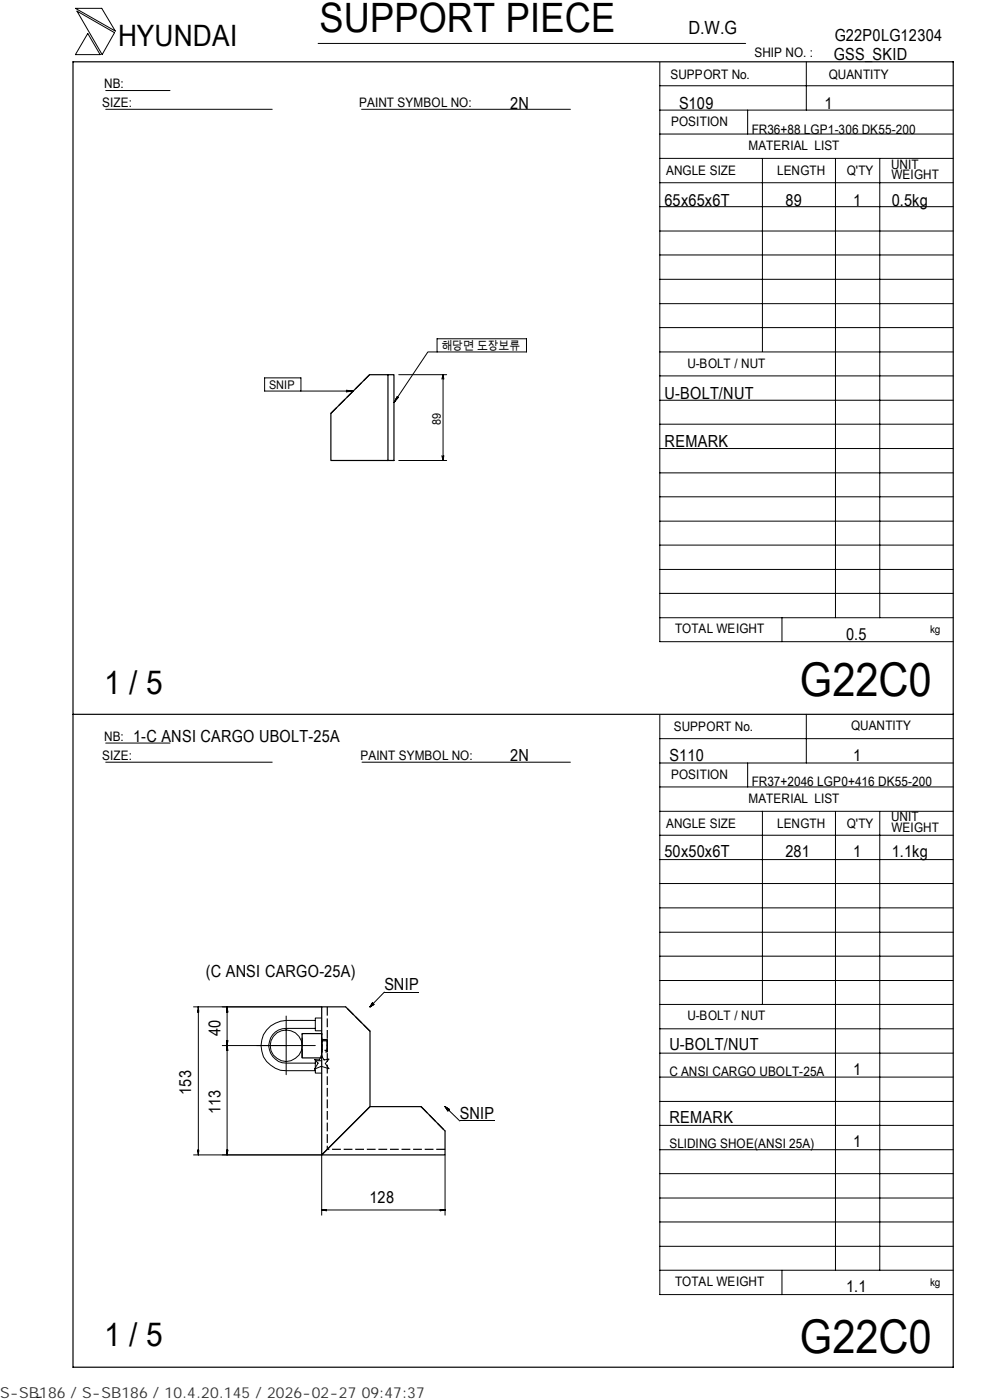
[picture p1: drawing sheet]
<svg xmlns="http://www.w3.org/2000/svg" width="210mm" height="297mm" viewBox="0 0 210 297" stroke-linecap="round" stroke-linejoin="round" font-family="sans-serif">
<path d="M15.5 13.1h186.7v277h-186.7zM82.3 79.5h-3.9l-8.2 8.2v10h12.1M82.3 79.5h1.3v18.2h-1.3zM15.5 151.5h186.7M68.2 213.6h5.1l5.2 5.2v16l-10.3 10.2zM68.2 219.3h-4.1v5.1h4.1M78.5 234.8h10.8l5.1 5.1v5.1h-26.2z" fill="none" stroke="#000" stroke-width=".25"/>
<path d="M78.4 79.5l-8.2 8.2M69.4 213.6v30.2M78.5 218.8l-5.2-5.2M64.1 224.4v-5.1M68.2 224.4v-5.1v5.1M68.2 221.3v-.5h1.2v2h-1.2v-1.5M68.2 220.6l1.2-.1v2.7h-1.2v-2.6M89.3 234.8l5.1 5.1M94.4 243.8h-25" fill="none" stroke="#000" stroke-width=".25" stroke-dasharray="1.9 .6" stroke-linecap="butt"/>
<g fill="none" stroke="#000" stroke-width=".21">
<path d="M16 1.8h5.6l2.9 4.8zM16.3 2.4l8 4.5-2.6 4.7zM18.6 7.1l2.6 4.5h-5.2zM22.4 19.2h13.7M67.5 9.2h90.6M139.9 18.2h62.3M139.9 13.2v122.9h62.3M171 13.1v10.3M22.4 23.2h35.3M76.7 23.2h44.3M139.9 38.8h62.3M139.9 33.6h62.3"/>
<path d="M139.9 28.4h62.3M139.9 23.4h62.3M158.6 23.4v5M161.7 33.6v41M177.2 33.7v97.4M186.6 33.7v97.4M139.9 59.3h62.3M139.9 54.1h62.3M139.9 49h62.3M139.9 43.8h62.3M84.6 79.5h10.1M92.7 71.9h19v2.8h-19z"/>
<path d="M92.7 74.7h-1.9l-7.2 10.7M94 79.5l-.3 .9M94 79.5l.1 .9M94 79.5v18.2M139.9 79.7h62.3M139.9 74.7h62.3M139.9 69.5h62.3M139.9 64.4h62.3M73.5 82.8l1.4 .2-1.4 .1zM73.9 82.9v.1M74.9 83h-18.8v-2.8h7.7v2.8M84 84.6l.1 .1"/>
<path d="M84.2 84.1l.3 .2-.9 1.1zM84.6 97.7h10.1M93.7 96.7l.3 1M94.1 96.7l-.1 1M139.9 95.2h62.3M139.9 90h62.3M139.9 84.9h62.3M139.9 100.3h62.3M139.9 115.6h62.3M139.9 110.6h62.3M139.9 105.4h62.3M139.9 131.1h62.3"/>
<path d="M139.9 125.9h62.3M139.9 120.8h62.3M165.9 131.1v5M22.4 157.6h13.7M139.9 151.7v122.9h62.3M139.9 156.7h62.3M171 151.5v10.4M22.4 161.7h35.3M76.8 161.7h44.2M139.9 177.2h62.3M139.9 172.1h62.3M139.9 167h62.3"/>
<path d="M139.9 161.9h62.3M158.6 161.9v5.1M161.7 172.1v41M177.2 172.2v97.3M186.6 172.2v97.3M139.9 182.4h62.3M139.9 197.8h62.3M139.9 192.6h62.3M139.9 187.4h62.3M41.1 213.6h27.1M42 214.4h.2M42.1 213.6l.1 1.1h-.3z"/>
<path d="M42.1 213.6v31.4M48.1 214.4h.1M48.2 213.6v31.4M48.2 213.6l.1 1.1h-.2zM60.7 215.6v12.4M66.9 216.5h-6.2a5.3 5.3 0 0 0-5.3 5.3 5.3 5.3 0 0 0 5.3 5.4h6.2M66.9 218.2h-6.2a3.7 3.7 0 0 0-3.7 3.7 3.7 3.7 0 0 0 3.7 3.6h6.2M68.2 216h-1.3v2.7h1.3M79 212.8l.3 .3-.8 .5zM81.5 210.5l-3 3.1M81.5 210.5h7.4M139.9 218.3h62.3"/>
<path d="M139.9 213.1h62.3M139.9 208h62.3M139.9 202.9h62.3M47.1 221.8h19.8M48.1 222.6h.1M48.1 220.8h.2l-.1 1zM48.1 221.1h.1M48.2 221.8l.1 1h-.2zM66.7 224.8l1 .1 .4-1 .6 1 1.1-.2-.8 .9 .8 1.1-1.7-.5-1.4 .6 .8-1.3zM68.2 225h-1.3v2.7h1.3M94.4 234.8l.9 .6-.3 .3zM94.4 234.8l3.1 3"/>
<path d="M97.5 237.7h7.4M139.9 238.7h62.3M139.9 233.7h62.3M139.9 228.5h62.3M139.9 223.4h62.3M41.1 245h27.1v12.8M41.9 244h.3l-.1 1zM42 244.3h.2M48.1 244h.2l-.1 1zM48.1 244.3h.1M68.2 256.7l1-.1v.3zM68.2 256.7h26.2"/>
<path d="M68.9 256.6v.2M93.4 256.6l1 .1-1 .2zM93.7 256.6v.2M94.4 245v12.8M139.9 259.2h62.3M139.9 254.2h62.3M139.9 249h62.3M139.9 243.9h62.3M139.9 269.5h62.3M139.9 264.4h62.3M165.9 269.5v5.1M8.8 296.4l-1 .1"/>
<circle cx="60.7" cy="221.8" r="3.3"/>
</g>
<path d="M68.2 222.8v-2M69.4 220.8v2" fill="none" stroke="#000" stroke-width=".25" stroke-dasharray="1.1 .3" stroke-linecap="butt"/>
<path d="M68.2 223.2v-2.7M69.4 220.5v2.7" fill="none" stroke="#000" stroke-width=".25" stroke-dasharray="1.4 .4" stroke-linecap="butt"/>
<path d="M78.6 212.9h.7v.7h-.7zM94.5 234.9h.8v.8h-.8z" fill="#000"/>
<g font-size="9.9">
<text x="169.7" y="147.6">G22C0</text>
<text x="169.7" y="286.9">G22C0</text>
</g>
<text font-size="8.6" x="67.7" y="6.9">SUPPORT PIECE</text>
<g font-size="7">
<text x="22.1" y="147.2">1 / 5</text>
<text x="22.1" y="285.6">1 / 5</text>
</g>
<text font-size="6.3" x="25.1" y="9.8">HYUNDAI</text>
<text font-size="3.9" x="146" y="7.3">D.W.G</text>
<g font-size="3.5">
<text x="177" y="8.7">G22P0LG12304</text>
<text x="176.9" y="12.8">GSS_SKID</text>
<text x="108.2" y="23.1">2N</text>
<text x="144" y="23.1">S109</text>
<text x="174.8" y="23.1">1</text>
<text x="141" y="43.6">65x65x6T</text>
<text x="166.6" y="43.6">89</text>
<text x="180.9" y="43.6">1</text>
<text x="189.1" y="43.6">0.5kg</text>
<text x="141" y="84.6">U-BOLT/NUT</text>
<text x="141" y="94.8">REMARK</text>
<text x="179.5" y="135.8">0.5</text>
<text x="28.3" y="157.3">1-C ANSI CARGO UBOLT-25A</text>
<text x="108.2" y="161.4">2N</text>
<text x="142" y="161.4">S110</text>
<text x="180.9" y="161.4">1</text>
<text x="141" y="181.9">50x50x6T</text>
<text x="166.6" y="181.9">281</text>
<text x="180.9" y="181.9">1</text>
<text x="189.1" y="181.9">1.1kg</text>
<text x="43.7" y="207.3">(C ANSI CARGO-25A)</text>
<text x="81.5" y="210.1">SNIP</text>
<text x="46.7" y="219.8" transform="rotate(-90 46.7 219.8)">40</text>
<text x="142" y="222.8">U-BOLT/NUT</text>
<text x="40.6" y="232.2" transform="rotate(-90 40.6 232.2)">153</text>
<text x="180.9" y="228">1</text>
<text x="46.7" y="236.4" transform="rotate(-90 46.7 236.4)">113</text>
<text x="97.5" y="237.3">SNIP</text>
<text x="142" y="238.3">REMARK</text>
<text x="180.9" y="243.3">1</text>
<text x="78.4" y="255.3">128</text>
<text x="179.5" y="274.1">1.1</text>
</g>
<text font-size="3.2" fill="#323232" x="0" y="296.6">S-SB186 / S-SB186 / 10.4.20.145 / 2026-02-27 09:47:37</text>
<g font-size="2.8">
<text x="142.2" y="16.8">SUPPORT No.</text>
<text x="160" y="12.2">SHIP NO. :</text>
<text x="175.8" y="16.7">QUANTITY</text>
<text x="21.7" y="22.8">SIZE:</text>
<text x="22.1" y="18.7">NB:</text>
<text x="76.2" y="22.8">PAINT SYMBOL NO:</text>
<text x="142.3" y="26.8">POSITION</text>
<text x="159.4" y="28.4">FR36+88 LGP1-306 DK55-200</text>
<text x="158.8" y="31.7">MATERIAL LIST</text>
<text x="189" y="35.8">UNIT</text>
<text x="141.3" y="37.2">ANGLE SIZE</text>
<text x="164.8" y="37.1">LENGTH</text>
<text x="179.6" y="37.1">Q'TY</text>
<text x="189.1" y="38">WEIGHT</text>
<text x="145.8" y="78">U-BOLT / NUT</text>
<text x="143.2" y="134.4">TOTAL WEIGHT</text>
<text x="142.9" y="155">SUPPORT No.</text>
<text x="180.5" y="154.9">QUANTITY</text>
<text x="21.7" y="161.3">SIZE:</text>
<text x="22.1" y="157.1">NB:</text>
<text x="76.5" y="161.2">PAINT SYMBOL NO:</text>
<text x="142.3" y="165.3">POSITION</text>
<text x="159.4" y="166.7">FR37+2046 LGP0+416 DK55-200</text>
<text x="158.8" y="170.3">MATERIAL LIST</text>
<text x="141.3" y="175.7">ANGLE SIZE</text>
<text x="164.8" y="175.6">LENGTH</text>
<text x="179.6" y="175.6">Q'TY</text>
<text x="189" y="174.2">UNIT</text>
<text x="189.1" y="176.5">WEIGHT</text>
<text x="145.8" y="216.5">U-BOLT / NUT</text>
<text x="142" y="228.2">C ANSI CARGO UBOLT-25A</text>
<text x="142" y="243.5">SLIDING SHOE(ANSI 25A)</text>
<text x="143.2" y="272.9">TOTAL WEIGHT</text>
</g>
<g font-size="2.5">
<text x="93.6" y="74.3">해당면 도장보류</text>
<text x="57.1" y="82.5">SNIP</text>
<text x="93.5" y="90.1" transform="rotate(-90 93.5 90.1)">89</text>
</g>
<g font-size="2.3">
<text x="197.3" y="134.3">kg</text>
<text x="197.3" y="272.8">kg</text>
</g>
</svg>
